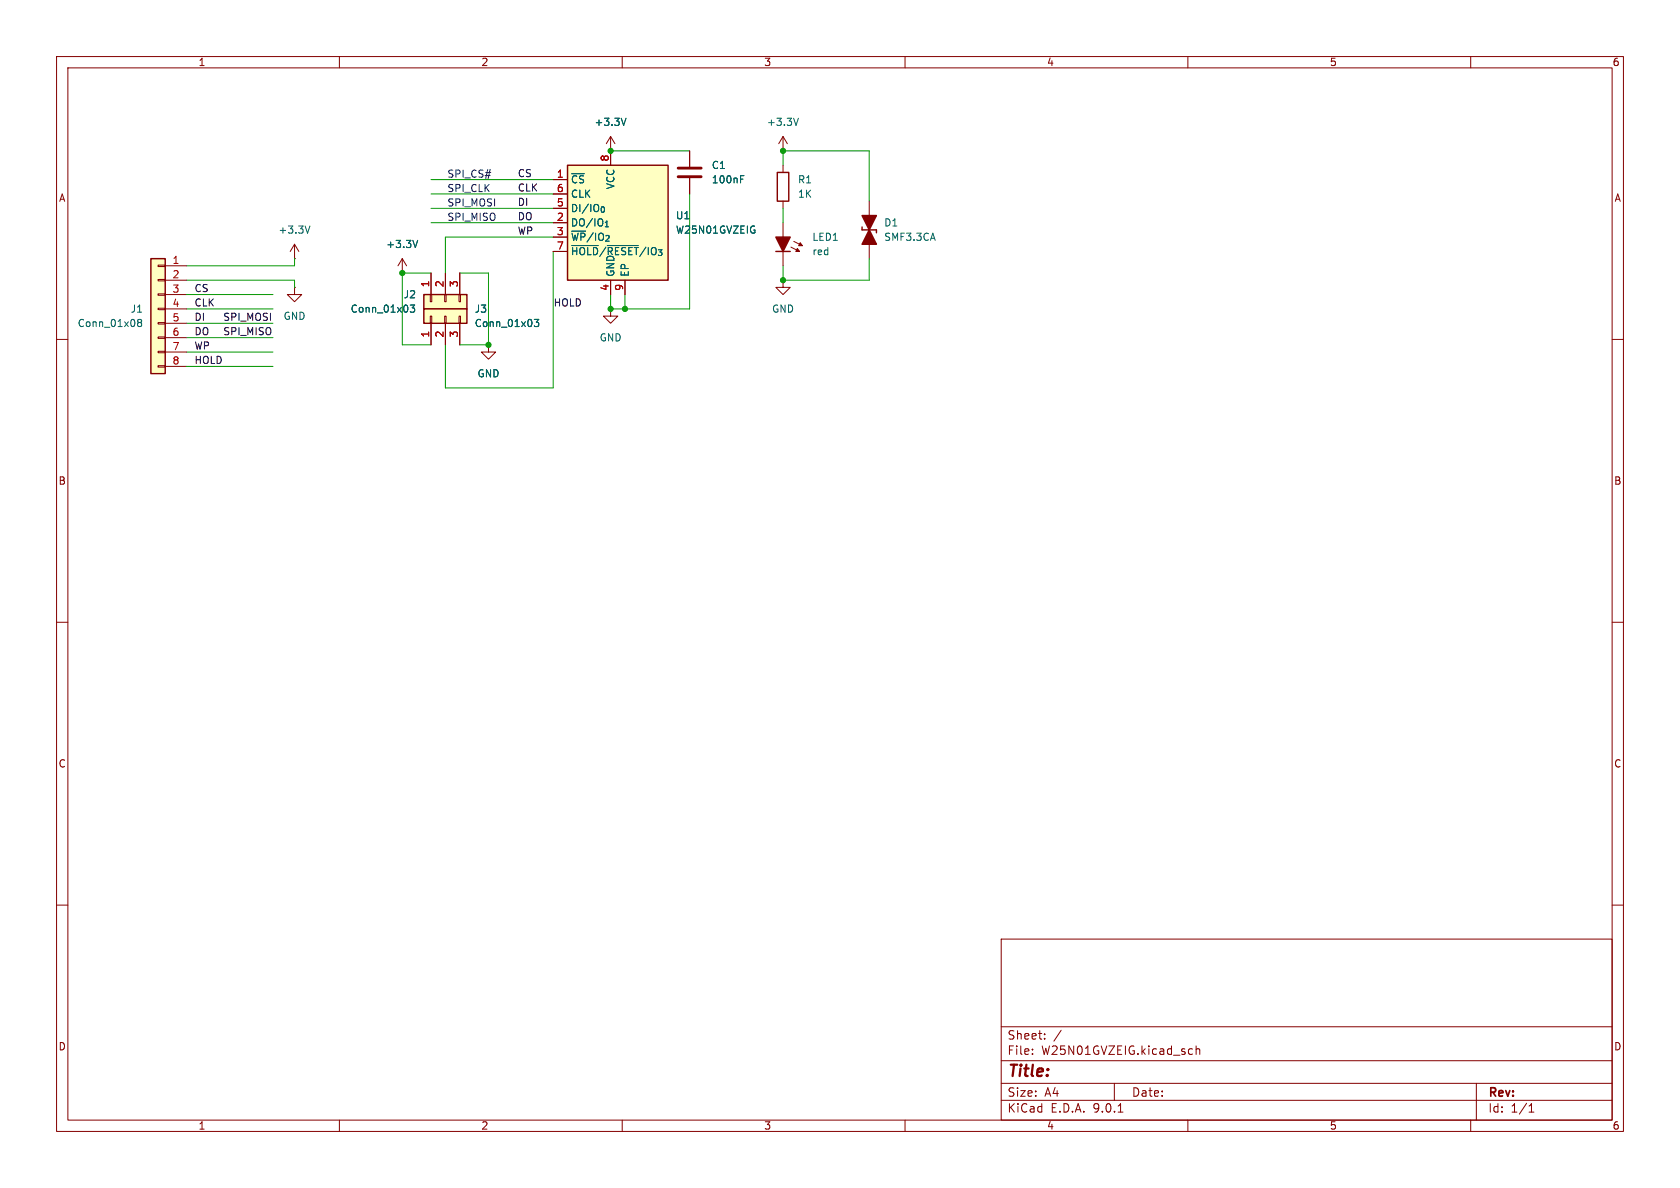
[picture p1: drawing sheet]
<svg xmlns="http://www.w3.org/2000/svg" width="297mm" height="210mm" viewBox="0 0 297 210" stroke-linecap="round" stroke-linejoin="round" font-family="sans-serif">
<g fill="none" stroke="#840000" stroke-width=".18">
<path d="M10 10h277v190h-277zM12 12h273v186h-273zM60 10v2M110 10v2M160 10v2M210 10v2M260 10v2M138.4 39.4v7.6M139.8 43.7l1.6 .8M140.3 42.7l1.6 .7M141 43.9l-.3 .6M141.5 42.9l-.3 .5"/>
<path d="M10 60h2M285 60h2M10 110h2M285 110h2M10 160h2M177 166h108v32h-108zM285 160h2M60 198v2M110 198v2M160 198v2M177 194.5h108M177 191.5h108"/>
<path d="M177 187.5h108M177 181.5h108M182.5 186.3v.1M182.5 185.5v.1M184.7 183.6v.1M184.7 182.8v.1M187.6 182.1l-1.3 2M197 191.5v3M197.7 196.6h.8M210 198v2M210.4 185.4l.4 .1M210.8 186.3l-.4 .1"/>
<path d="M211.5 185.5l.2-.1 .3 .1 .1 .9M211.5 184.9v1.5M260 198v2M261 191.5v6.5M270.3 196.6h.9M270.3 195.5l.4-.4v1.5"/>
</g>
<path d="M137.2 41.9h2.5l-1.3 2.6z" fill="#840000" stroke="#840000" stroke-width=".25"/>
<g fill="#840000" stroke="#840000" stroke-width=".18">
<path d="M141.5 42.9l.4 .5h-.7z"/>
<path d="M141 43.9l.4 .6h-.7z"/>
</g>
<path d="M137.2 44.5h2.5" fill="none" stroke="#840000" stroke-width=".25"/>
<path d="M100.3 29.2h17.8v20.3h-17.8z" fill="#ffffc2"/>
<path d="M100.3 29.2h17.8v20.3h-17.8z" fill="none" stroke="#840000" stroke-width=".25"/>
<path d="M97.8 31.8h2.5M97.8 34.3h2.5M97.8 36.8h2.5M97.8 39.4h2.5M107.9 26.7v2.5M97.8 41.9h2.5M97.8 44.5h2.5M107.9 54.6v1.3h1.3l-1.3 1.3-1.2-1.3h1.2M107.9 54.6h.1M107.9 49.5v2.6M110.5 49.5v2.6" fill="none" stroke="#840000" stroke-width=".18"/>
<path d="M101.1 43.4h4.7M107.4 43.4h5.4M133.2 40.7h.3l-.1 .5" fill="none" stroke="#006464" stroke-width=".18"/>
<path d="M74.9 52.1h7.6v2.5h-7.6z" fill="#ffffc2"/>
<path d="M137.4 30.5h2v5.1h-2zM74.9 52.1h7.6v2.5h-7.6zM152.4 40.1v.5h2.5v.5" fill="none" stroke="#840000" stroke-width=".25"/>
<g fill="none" stroke="#840000" stroke-width=".18">
<path d="M107.9 26.7h.1M107.9 24.1l-.7 1.3M107.9 24.1l.8 1.3M107.9 24.1v2.6M121.9 26.7v2.8M121.9 31.5v2.8M138.4 26.7h.1M138.4 24.1v2.6M138.4 29.2v1.3M138.4 35.6v1.2M138.4 24.1l-.7 1.3M138.4 24.1l.8 1.3"/>
<path d="M153.7 35.6v2.5M153.7 39.4v2.5M71.1 48.3h.1M71.1 45.7l-.7 1.3M71.1 45.7l.8 1.3M71.1 45.7v2.6M76.1 52.1h.2v1.2h-.2zM76.2 48.3v3.8M78.6 52.1h.3v1.2h-.3zM78.7 48.3v3.8M81.2 52.1h.2v1.2h-.2zM81.3 48.3v3.8"/>
<path d="M138.4 49.5v1.3h1.3l-1.3 1.3-1.2-1.3h1.2M138.4 49.5h.1M153.7 43.2v2.5M86.4 61v1.2h1.2l-1.2 1.3-1.3-1.3h1.3M86.4 61h.1"/>
</g>
<path d="M110.7 20.9l-.5 1.3M130.9 31.7h.4M130.9 31.1h.6M141.2 20.9l-.5 1.3M72.5 53.9h.8l-.4 .5 .3 .1v.6l-.1 .1-.6-.1M73.8 42.5l-.4 1.3" fill="none" stroke="#006464" stroke-width=".18"/>
<path d="M119.9 29.7h4.1M119.9 31.2h4.1" fill="none" stroke="#840000" stroke-width=".51"/>
<g fill="#840000" stroke="#840000" stroke-width=".25">
<path d="M153.7 40.6l1.2 2.6h-2.5z"/>
<path d="M152.4 38.1h2.5l-1.2 2.5z"/>
</g>
<path d="M74.9 54.6h7.6v2.6h-7.6z" fill="#ffffc2"/>
<path d="M74.9 54.6h7.6v2.6h-7.6z" fill="none" stroke="#840000" stroke-width=".25"/>
<path d="M76.1 55.9h.2v1.3h-.2zM76.2 57.2v3.8M78.6 55.9h.3v1.3h-.3zM78.7 57.2v3.8M81.2 55.9h.2v1.3h-.2zM81.3 57.2v3.8" fill="none" stroke="#840000" stroke-width=".18"/>
<path d="M94.5 56.5h.7l-.4 .4 .4 .2v.5l-.2 .1-.5-.1" fill="none" stroke="#006464" stroke-width=".18"/>
<path d="M26.7 45.7h2.5v20.3h-2.5z" fill="#ffffc2"/>
<path d="M26.7 45.7h2.5v20.3h-2.5z" fill="none" stroke="#840000" stroke-width=".25"/>
<g fill="none" stroke="#840000" stroke-width=".18">
<path d="M97.8 31.8h2.5M97.8 34.3h2.5M97.8 36.8h2.5M97.8 39.4h2.5M107.9 26.7h.1M107.9 26.7v2.5M121.9 26.7v2.8M121.9 31.5v2.8M27.9 46.9h1.3v.2h-1.3zM27.9 49.4h1.3v.3h-1.3zM27.9 51.9h1.3v.3h-1.3zM27.9 54.5h1.3v.2h-1.3z"/>
<path d="M27.9 57h1.3v.3h-1.3zM27.9 59.6h1.3v.2h-1.3zM29.2 47h3.8M29.2 49.5h3.8M29.2 52.1h3.8M29.2 54.6h3.8M29.2 57.2h3.8M29.2 59.7h3.8M52.1 45.7h.1M52.1 50.8v1.3h1.2l-1.2 1.2-1.3-1.2h1.3M52.1 50.8h.1M52.1 43.2l-.8 1.3"/>
<path d="M52.1 43.2l.7 1.3M52.1 43.2v2.5M71.1 48.3h.1M76.2 48.3v3.8M76.2 57.2v3.8M78.7 48.3v3.8M78.7 57.2v3.8M81.3 48.3v3.8M81.3 57.2v3.8M97.8 41.9h2.5M97.8 44.5h2.5M107.9 49.5v2.6"/>
<path d="M110.5 49.5v2.6M27.9 62.1h1.3v.3h-1.3zM27.9 64.6h1.3v.3h-1.3zM29.2 62.2h3.8M29.2 64.8h3.8M86.4 61h.1"/>
</g>
<g fill="none" stroke="#006464" stroke-width=".18">
<path d="M54.8 39.9l-.4 1.3M110.7 20.9l-.5 1.3M130.9 31.7h.4M130.9 31.1h.6M24.6 57l-.3-.2 .3-.3h.2l.2 .2-.2 .3M24.6 57l-.3 .2 .1 .4 .2 .1h.3l.1-.2v-.3l-.2-.2M24.6 57h.2M72.5 53.9h.8l-.4 .5 .3 .1v.6l-.1 .1-.6-.1M73.8 42.5l-.4 1.3M94.5 56.5h.7l-.4 .4 .4 .2v.5l-.2 .1-.5-.1M101.1 43.4h4.7M107.4 43.4h5.4"/>
<path d="M133.2 40.7h.3l-.1 .5"/>
</g>
<g fill="none" stroke="#009600" stroke-width=".18">
<path d="M76.2 36.8h21.6M76.2 31.8h21.6M76.2 39.4h21.6M76.2 34.3h21.6M107.9 26.7h14M121.9 34.3v20.3h-14v-2.5M138.4 29.2v-2.5h15.3v8.9M138.4 36.8v2.6M33 57.2h15.3M33 49.5h19.1v1.3M33 59.7h15.3M33 54.6h15.3"/>
<path d="M33 52.1h15.3M52.1 45.7v1.3h-19.1M76.2 48.3h-5.1v12.7h5.1M81.3 48.3h5.1v12.7h-5.1M97.8 41.9h-19.1v6.4M97.8 44.5v24.1h-19.1v-7.6M110.5 52.1v2.5M153.7 45.7v3.8h-15.3v-2.5M33 62.2h15.3M33 64.8h15.3"/>
</g>
<g fill="#009600" stroke="#009600" stroke-width=".18">
<circle cx="86.4" cy="61" r=".46"/>
<circle cx="107.9" cy="54.6" r=".46"/>
<circle cx="138.4" cy="26.7" r=".46"/>
<circle cx="138.4" cy="49.5" r=".46"/>
<circle cx="110.5" cy="54.6" r=".46"/>
<circle cx="107.9" cy="26.7" r=".46"/>
<circle cx="71.1" cy="48.3" r=".46"/>
</g>
<text font-size="2.8" fill="#840000" x="178" y="190.9">Title:</text>
<g font-size="2.1" fill="#840000">
<text x="178" y="184">Sheet:</text>
<text x="178" y="186.7">File:</text>
<text x="184.1" y="186.7">W25N01GVZEIG.kicad_sch</text>
<text x="178" y="196.9">KiCad</text>
<text x="178" y="194.1">Size:</text>
<text x="184.7" y="194.1">A4</text>
<text x="185.7" y="196.9">E.D.A.</text>
<text x="193.3" y="196.9">9.0.1</text>
<text x="200" y="194.1">Date:</text>
<text x="263" y="194.3">Rev:</text>
<text x="263" y="196.9">Id:</text>
<text x="267.1" y="196.9">1/1</text>
</g>
<g font-size="1.8" fill="#840000">
<text x="35" y="11.9">1</text>
<text x="85" y="11.9">2</text>
<text x="135" y="11.9">3</text>
<text x="185" y="11.9">4</text>
<text x="235" y="11.9">5</text>
<text x="285" y="11.9">6</text>
<text x="10.3" y="35.9">A</text>
<text x="285.3" y="35.9">A</text>
<text x="10.3" y="85.9">B</text>
<text x="285.3" y="85.9">B</text>
<text x="10.3" y="135.9">C</text>
<text x="285.3" y="135.9">C</text>
<text x="10.3" y="185.9">D</text>
<text x="285.3" y="185.9">D</text>
<text x="35" y="199.9">1</text>
<text x="85" y="199.9">2</text>
<text x="135" y="199.9">3</text>
<text x="185" y="199.9">4</text>
<text x="235" y="199.9">5</text>
<text x="285" y="199.9">6</text>
</g>
<g font-size="1.8" fill="#006464">
<text x="105" y="22.5">+3.3V</text>
<text x="135.5" y="22.5">+3.3V</text>
<text x="100.8" y="32.6">~{CS}</text>
<text x="100.8" y="35.2">CLK</text>
<text x="108.8" y="33.5" transform="rotate(-90 108.8 33.5)">VCC</text>
<text x="125.7" y="30.1">C1</text>
<text x="125.7" y="32.6">100nF</text>
<text x="141" y="32.6">R1</text>
<text x="141" y="35.2">1K</text>
<text x="49.1" y="41.5">+3.3V</text>
<text x="100.8" y="37.7">DI/IO_{0}</text>
<text x="100.8" y="40.2">DO/IO_{1}</text>
<text x="119.4" y="39">U1</text>
<text x="119.4" y="41.5">W25N01GVZEIG</text>
<text x="156.2" y="40.2">D1</text>
<text x="68.2" y="44">+3.3V</text>
<text x="100.8" y="42.8">~{WP}/IO_{2}</text>
<text x="100.8" y="45.3">~{HOLD}/~{RESET}/IO_{3}</text>
<text x="143.5" y="42.8">LED1</text>
<text x="143.5" y="45.3">red</text>
<text x="156.2" y="42.8">SMF3.3CA</text>
<text x="71.3" y="52.9">J2</text>
<text x="108.8" y="49" transform="rotate(-90 108.8 49)">GND</text>
<text x="111.4" y="49" transform="rotate(-90 111.4 49)">EP</text>
<text x="13.6" y="58">Conn_01x08</text>
<text x="23" y="55.5">J1</text>
<text x="50" y="56.7">GND</text>
<text x="61.9" y="55.5">Conn_01x03</text>
<text x="83.8" y="55.5">J3</text>
<text x="83.8" y="58">Conn_01x03</text>
<text x="136.4" y="55.5">GND</text>
<text x="105.9" y="60.6">GND</text>
<text x="84.3" y="66.9">GND</text>
</g>
<g font-size="1.8" fill="#a90000">
<text x="107.7" y="28.6" transform="rotate(-90 107.7 28.6)">8</text>
<text x="98.4" y="31.5">1</text>
<text x="98.4" y="34">6</text>
<text x="98.4" y="36.6">5</text>
<text x="98.4" y="39.1">2</text>
<text x="98.4" y="41.7">3</text>
<text x="30.4" y="46.7">1</text>
<text x="98.4" y="44.2">7</text>
<text x="30.4" y="49.3">2</text>
<text x="30.4" y="51.8">3</text>
<text x="75.9" y="50.9" transform="rotate(-90 75.9 50.9)">1</text>
<text x="78.5" y="50.9" transform="rotate(-90 78.5 50.9)">2</text>
<text x="81" y="50.9" transform="rotate(-90 81 50.9)">3</text>
<text x="107.7" y="51.5" transform="rotate(-90 107.7 51.5)">4</text>
<text x="110.2" y="51.5" transform="rotate(-90 110.2 51.5)">9</text>
<text x="30.4" y="54.4">4</text>
<text x="30.4" y="56.9">5</text>
<text x="30.4" y="59.4">6</text>
<text x="75.9" y="59.8" transform="rotate(-90 75.9 59.8)">1</text>
<text x="78.5" y="59.8" transform="rotate(-90 78.5 59.8)">2</text>
<text x="81" y="59.8" transform="rotate(-90 81 59.8)">3</text>
<text x="30.4" y="62">7</text>
<text x="30.4" y="64.5">8</text>
</g>
<g font-size="1.8" fill="#0000c2">
<text x="79" y="31.5">SPI_CS#</text>
<text x="79" y="34">SPI_CLK</text>
<text x="79" y="39.1">SPI_MISO</text>
<text x="79" y="36.6">SPI_MOSI</text>
</g>
<g font-size="1.8" fill="#0f0f0f">
<text x="91.4" y="31.4">CS</text>
<text x="91.4" y="33.9">CLK</text>
<text x="91.4" y="39">DO</text>
<text x="91.4" y="36.5">DI</text>
<text x="91.4" y="41.6">WP</text>
<text x="34.3" y="51.7">CS</text>
<text x="34.3" y="56.8">DI</text>
<text x="34.3" y="54.3">CLK</text>
<text x="34.3" y="59.3">DO</text>
<text x="39.4" y="59.3">SPI_MISO</text>
<text x="39.4" y="56.8">SPI_MOSI</text>
<text x="97.8" y="54.3">HOLD</text>
<text x="34.3" y="61.9">WP</text>
<text x="34.3" y="64.4">HOLD</text>
</g>
</svg>
